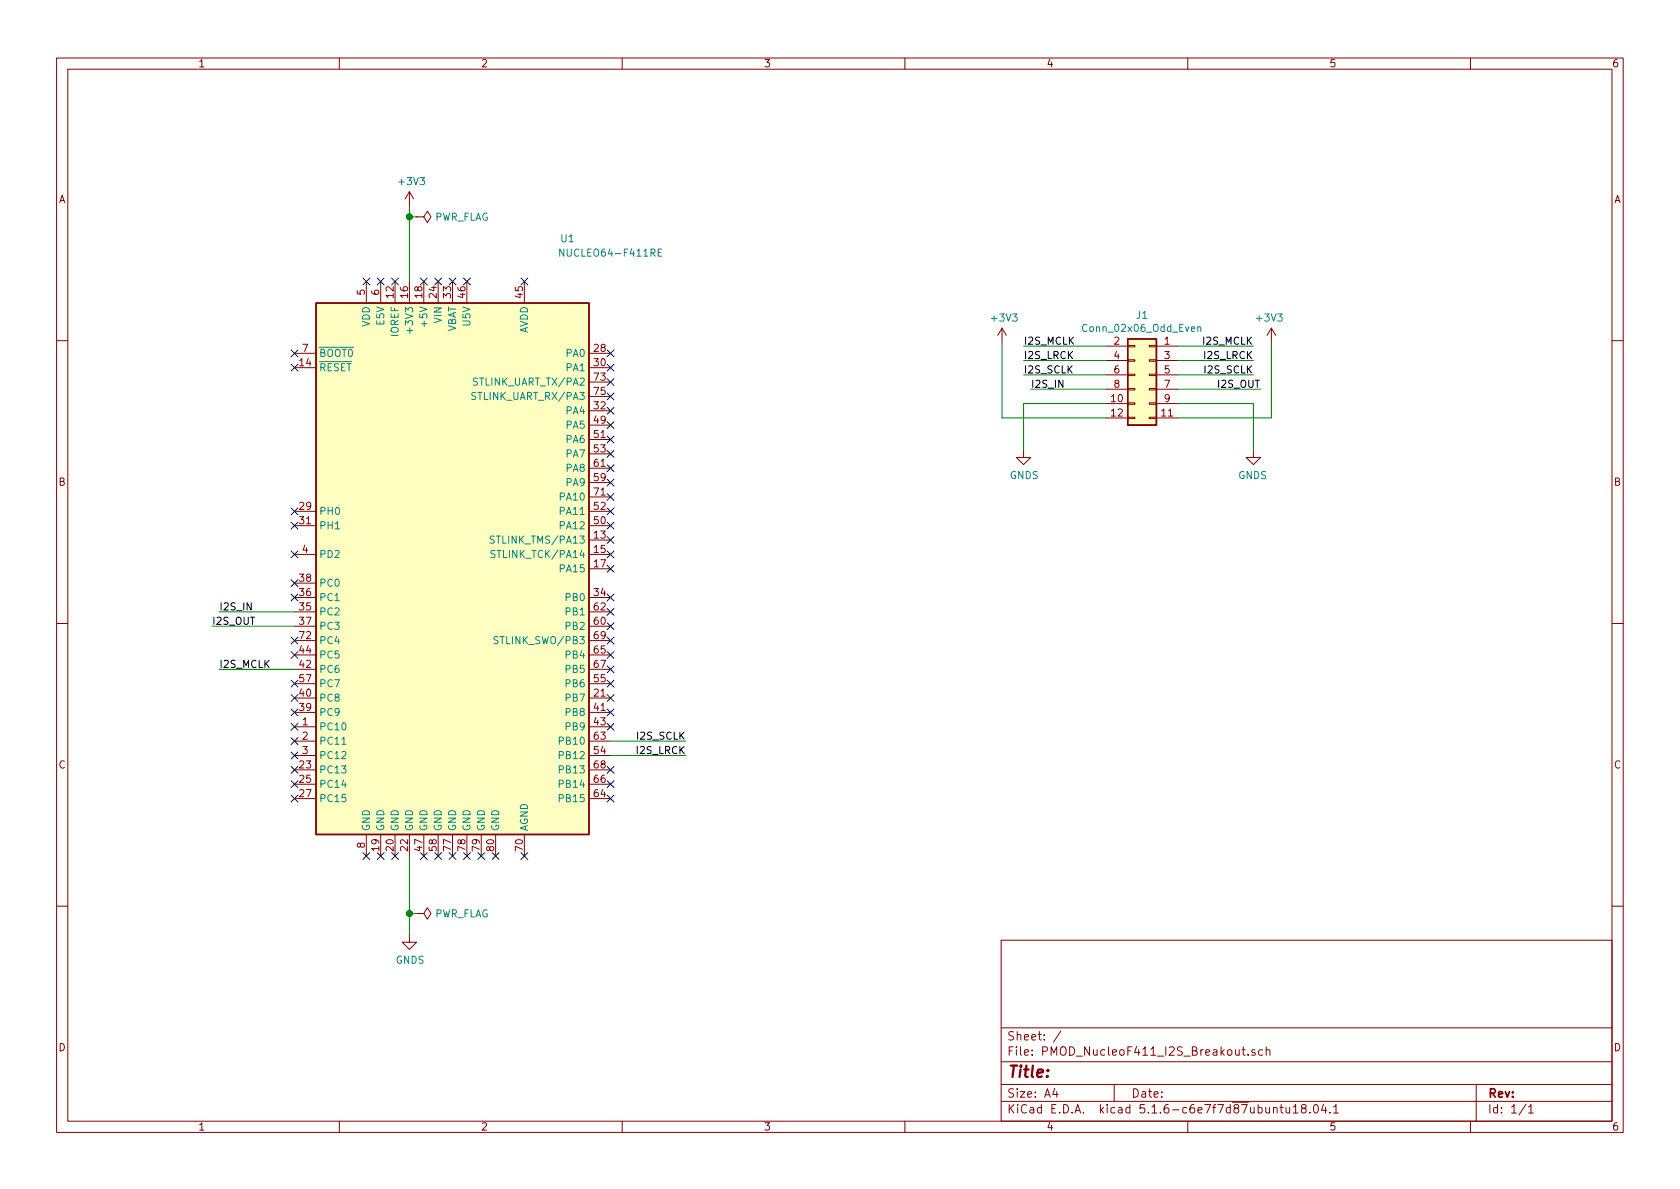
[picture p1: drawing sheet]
EESchema Schematic File Version 4
EELAYER 30 0
EELAYER END
$Descr A4 11693 8268
encoding utf-8
Sheet 1 1
Title ""
Date ""
Rev ""
Comp ""
Comment1 ""
Comment2 ""
Comment3 ""
Comment4 ""
$EndDescr
$Comp
L Connector_Generic:Conn_02x06_Odd_Even J1
U 1 1
P 8000 2600
F 0 "J1" H 8050 3017 50  0000 C CNN
F 1 "Conn_02x06_Odd_Even" H 8050 2926 50  0000 C CNN
F 2 "Connector_PinHeader_2.54mm:PinHeader_2x06_P2.54mm_Vertical" H 8000 2600 50  0001 C CNN
F 3 "~" H 8000 2600 50  0001 C CNN
	1    8000 2600
	-1   0    0    -1  
$EndComp
Wire Wire Line
	8200 2400 8725 2400
Text Label 8725 2400 2    50   ~ 0
I2S_MCLK
Wire Wire Line
	7700 2400 7125 2400
Text Label 7125 2400 0    50   ~ 0
I2S_MCLK
Wire Wire Line
	8200 2500 8725 2500
Text Label 8725 2500 2    50   ~ 0
I2S_LRCK
Wire Wire Line
	7700 2500 7125 2500
Text Label 7125 2500 0    50   ~ 0
I2S_LRCK
Wire Wire Line
	8200 2600 8725 2600
Text Label 8725 2600 2    50   ~ 0
I2S_SCLK
Wire Wire Line
	7700 2600 7125 2600
Text Label 7125 2600 0    50   ~ 0
I2S_SCLK
Wire Wire Line
	7700 2700 7175 2700
Text Label 7175 2700 0    50   ~ 0
I2S_IN
Wire Wire Line
	8200 2700 8775 2700
Text Label 8775 2700 2    50   ~ 0
I2S_OUT
Wire Wire Line
	8200 2900 8850 2900
Wire Wire Line
	8850 2900 8850 2375
$Comp
L power:+3V3 #PWR0101
U 1 1
P 8850 2375
F 0 "#PWR0101" H 8850 2225 50  0001 C CNN
F 1 "+3V3" H 8865 2548 50  0000 C CNN
F 2 "" H 8850 2375 50  0001 C CNN
F 3 "" H 8850 2375 50  0001 C CNN
	1    8850 2375
	-1   0    0    -1  
$EndComp
Wire Wire Line
	7700 2900 6975 2900
Wire Wire Line
	6975 2900 6975 2375
$Comp
L power:+3V3 #PWR0102
U 1 1
P 6975 2375
F 0 "#PWR0102" H 6975 2225 50  0001 C CNN
F 1 "+3V3" H 6990 2548 50  0000 C CNN
F 2 "" H 6975 2375 50  0001 C CNN
F 3 "" H 6975 2375 50  0001 C CNN
	1    6975 2375
	1    0    0    -1  
$EndComp
Wire Wire Line
	8200 2800 8725 2800
Wire Wire Line
	8725 2800 8725 3125
$Comp
L power:GNDS #PWR0103
U 1 1
P 8725 3125
F 0 "#PWR0103" H 8725 2875 50  0001 C CNN
F 1 "GNDS" H 8730 2952 50  0000 C CNN
F 2 "" H 8725 3125 50  0001 C CNN
F 3 "" H 8725 3125 50  0001 C CNN
	1    8725 3125
	-1   0    0    -1  
$EndComp
Wire Wire Line
	7700 2800 7125 2800
Wire Wire Line
	7125 2800 7125 3125
$Comp
L power:GNDS #PWR0104
U 1 1
P 7125 3125
F 0 "#PWR0104" H 7125 2875 50  0001 C CNN
F 1 "GNDS" H 7130 2952 50  0000 C CNN
F 2 "" H 7125 3125 50  0001 C CNN
F 3 "" H 7125 3125 50  0001 C CNN
	1    7125 3125
	1    0    0    -1  
$EndComp
Wire Wire Line
	2050 4650 1525 4650
Text Label 1525 4650 0    50   ~ 0
I2S_MCLK
Text Label 4775 5250 2    50   ~ 0
I2S_LRCK
Text Label 4775 5150 2    50   ~ 0
I2S_SCLK
Wire Wire Line
	2050 4250 1525 4250
Text Label 1525 4250 0    50   ~ 0
I2S_IN
Wire Wire Line
	2050 4350 1475 4350
Text Label 1475 4350 0    50   ~ 0
I2S_OUT
$Comp
L MCU_Module:NUCLEO64-F411RE U1
U 1 1
P 3150 3950
F 0 "U1" H 3950 6250 50  0000 C CNN
F 1 "NUCLEO64-F411RE" H 4250 6150 50  0000 C CNN
F 2 "ST_Nucleo:ST_Morpho_Connector_64_STLink" H 3700 2050 50  0001 L CNN
F 3 "http://www.st.com/st-web-ui/static/active/en/resource/technical/document/data_brief/DM00105918.pdf" H 2250 2550 50  0001 C CNN
	1    3150 3950
	1    0    0    -1  
$EndComp
NoConn ~ 2050 2450
NoConn ~ 2050 2550
NoConn ~ 2050 3550
NoConn ~ 2050 3650
NoConn ~ 2050 3850
NoConn ~ 2050 4050
NoConn ~ 2050 4150
NoConn ~ 2050 4450
NoConn ~ 2050 4550
NoConn ~ 2050 4750
NoConn ~ 2050 4850
NoConn ~ 2050 4950
NoConn ~ 2050 5050
NoConn ~ 2050 5150
NoConn ~ 2050 5250
NoConn ~ 2050 5350
NoConn ~ 2050 5450
NoConn ~ 2050 5550
NoConn ~ 4250 5550
NoConn ~ 4250 5450
NoConn ~ 4250 5350
NoConn ~ 4250 5050
NoConn ~ 4250 4950
NoConn ~ 4250 4850
NoConn ~ 4250 4750
NoConn ~ 4250 4650
NoConn ~ 4250 4550
NoConn ~ 4250 4450
NoConn ~ 4250 4350
NoConn ~ 4250 4250
NoConn ~ 4250 4150
NoConn ~ 4250 3950
NoConn ~ 4250 3850
NoConn ~ 4250 3750
NoConn ~ 4250 3650
NoConn ~ 4250 3550
NoConn ~ 4250 3450
NoConn ~ 4250 3350
NoConn ~ 4250 3250
NoConn ~ 4250 3150
NoConn ~ 4250 3050
NoConn ~ 4250 2950
NoConn ~ 4250 2850
NoConn ~ 4250 2750
NoConn ~ 4250 2650
NoConn ~ 4250 2550
NoConn ~ 4250 2450
Wire Wire Line
	2850 1950 2850 1500
$Comp
L power:+3V3 #PWR0105
U 1 1
P 2850 1425
F 0 "#PWR0105" H 2850 1275 50  0001 C CNN
F 1 "+3V3" H 2865 1598 50  0000 C CNN
F 2 "" H 2850 1425 50  0001 C CNN
F 3 "" H 2850 1425 50  0001 C CNN
	1    2850 1425
	1    0    0    -1  
$EndComp
Wire Wire Line
	4250 5250 4775 5250
Wire Wire Line
	4250 5150 4775 5150
NoConn ~ 2550 1950
NoConn ~ 2650 1950
NoConn ~ 2750 1950
NoConn ~ 2950 1950
NoConn ~ 3050 1950
NoConn ~ 3150 1950
NoConn ~ 3250 1950
NoConn ~ 3650 1950
NoConn ~ 2550 5950
NoConn ~ 2650 5950
NoConn ~ 2750 5950
NoConn ~ 2950 5950
NoConn ~ 3050 5950
NoConn ~ 3150 5950
NoConn ~ 3250 5950
NoConn ~ 3350 5950
NoConn ~ 3450 5950
NoConn ~ 3650 5950
Wire Wire Line
	2850 5950 2850 6350
$Comp
L power:GNDS #PWR0106
U 1 1
P 2850 6500
F 0 "#PWR0106" H 2850 6250 50  0001 C CNN
F 1 "GNDS" H 2855 6327 50  0000 C CNN
F 2 "" H 2850 6500 50  0001 C CNN
F 3 "" H 2850 6500 50  0001 C CNN
	1    2850 6500
	1    0    0    -1  
$EndComp
$Comp
L power:PWR_FLAG #FLG0101
U 1 1
P 2900 6350
F 0 "#FLG0101" H 2900 6425 50  0001 C CNN
F 1 "PWR_FLAG" V 2900 6478 50  0000 L CNN
F 2 "" H 2900 6350 50  0001 C CNN
F 3 "~" H 2900 6350 50  0001 C CNN
	1    2900 6350
	0    1    1    0   
$EndComp
Wire Wire Line
	2900 6350 2850 6350
Connection ~ 2850 6350
Wire Wire Line
	2850 6350 2850 6500
$Comp
L power:PWR_FLAG #FLG0102
U 1 1
P 2900 1500
F 0 "#FLG0102" H 2900 1575 50  0001 C CNN
F 1 "PWR_FLAG" V 2900 1628 50  0000 L CNN
F 2 "" H 2900 1500 50  0001 C CNN
F 3 "~" H 2900 1500 50  0001 C CNN
	1    2900 1500
	0    1    1    0   
$EndComp
Wire Wire Line
	2900 1500 2850 1500
Connection ~ 2850 1500
Wire Wire Line
	2850 1500 2850 1425
$EndSCHEMATC
